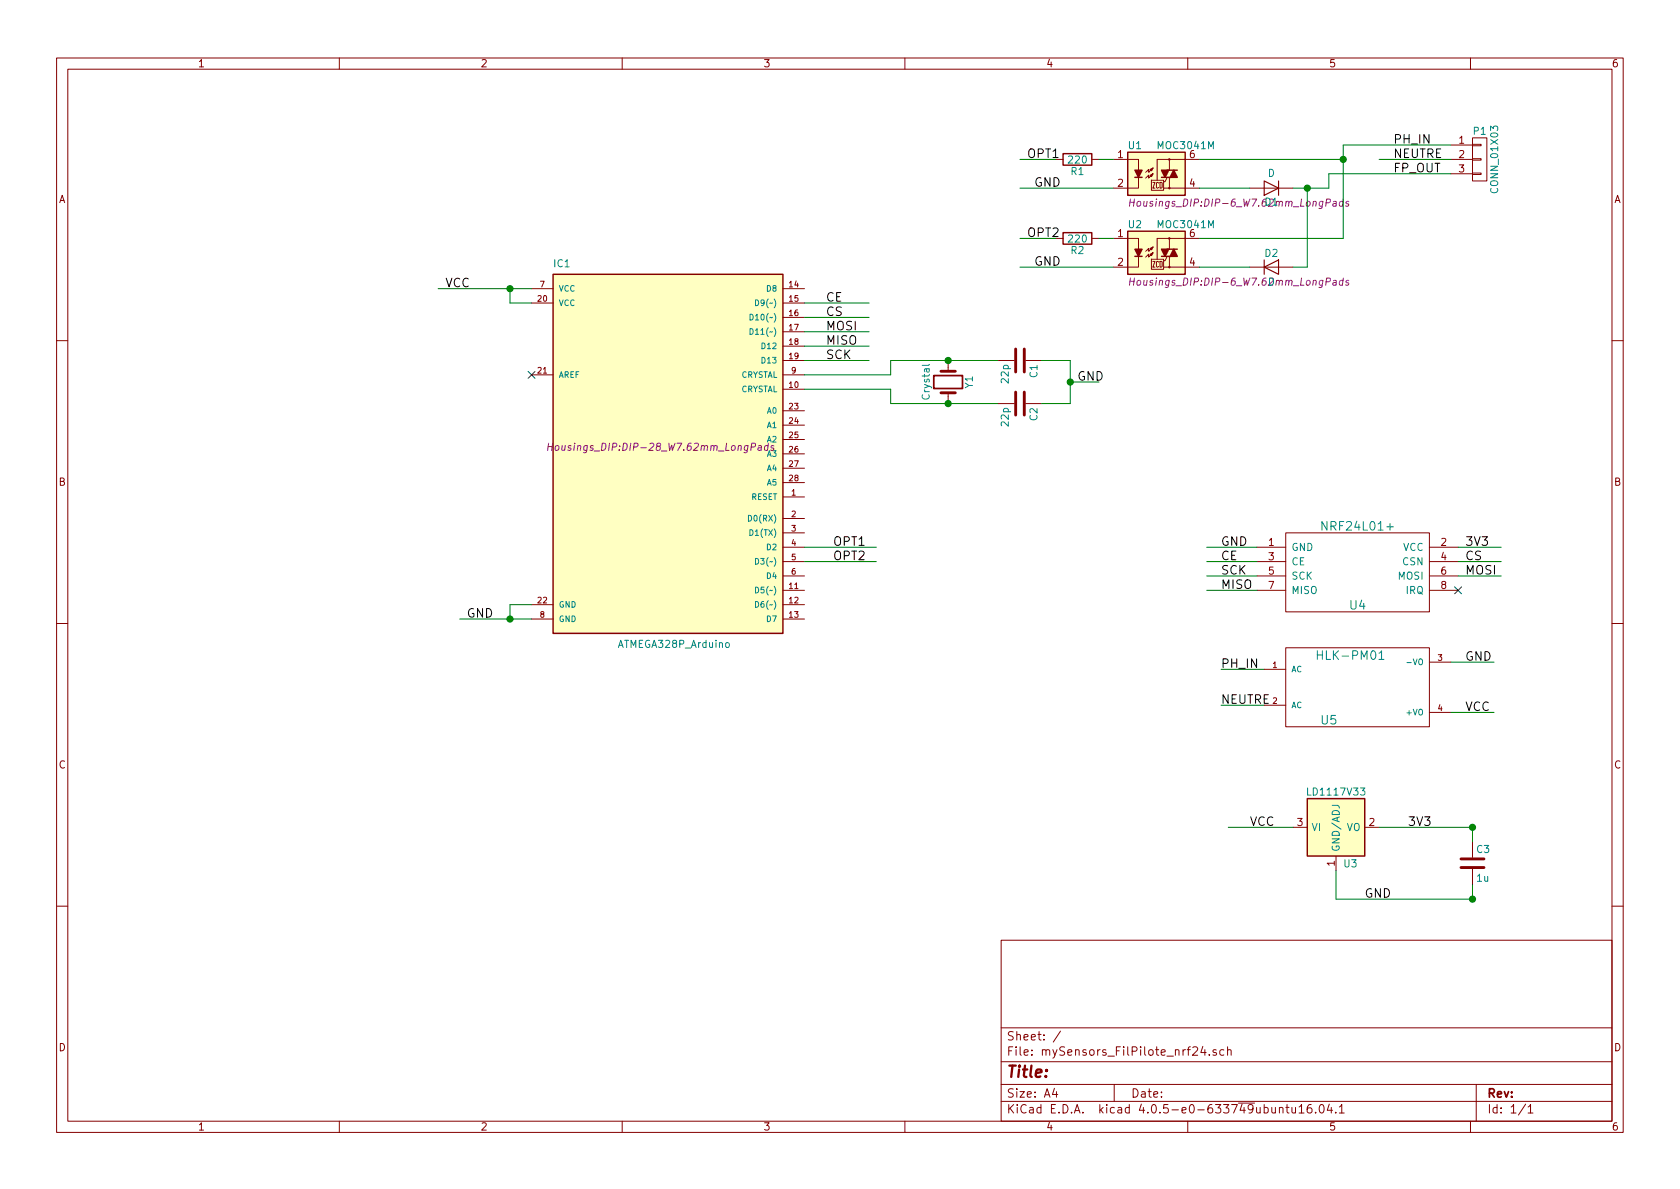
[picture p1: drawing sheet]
EESchema Schematic File Version 2
LIBS:power
LIBS:device
LIBS:transistors
LIBS:conn
LIBS:linear
LIBS:regul
LIBS:74xx
LIBS:cmos4000
LIBS:adc-dac
LIBS:memory
LIBS:xilinx
LIBS:microcontrollers
LIBS:dsp
LIBS:microchip
LIBS:analog_switches
LIBS:motorola
LIBS:texas
LIBS:intel
LIBS:audio
LIBS:interface
LIBS:digital-audio
LIBS:philips
LIBS:display
LIBS:cypress
LIBS:siliconi
LIBS:opto
LIBS:atmel
LIBS:contrib
LIBS:valves
LIBS:myLibrary
LIBS:mySensors_FilPilote-cache
EELAYER 25 0
EELAYER END
$Descr A4 11693 8268
encoding utf-8
Sheet 1 1
Title ""
Date ""
Rev ""
Comp ""
Comment1 ""
Comment2 ""
Comment3 ""
Comment4 ""
$EndDescr
$Comp
L NRF24L01+ U4
U 1 1
P 9400 3900
F 0 "U4" H 9450 3600 60  0000 C CNN
F 1 "NRF24L01+" H 9450 4150 60  0000 C CNN
F 2 "MyLibrary:NRF24L01" H 9250 3950 60  0001 C CNN
F 3 "" H 9250 3950 60  0000 C CNN
	1    9400 3900
	1    0    0    -1  
$EndComp
$Comp
L ATMEGA328P_Arduino IC1
U 1 1
P 4600 3100
F 0 "IC1" H 3850 4350 50  0000 L BNN
F 1 "ATMEGA328P_Arduino" H 4300 1700 50  0000 L BNN
F 2 "Housings_DIP:DIP-28_W7.62mm_LongPads" H 4600 3100 50  0000 C CIN
F 3 "" H 4600 3100 50  0000 C CNN
	1    4600 3100
	1    0    0    -1  
$EndComp
NoConn ~ 3700 2600
Text Label 3250 4300 0    60   ~ 0
GND
NoConn ~ 10150 4100
Text Label 8500 3800 0    60   ~ 0
GND
Text Label 10200 3800 0    60   ~ 0
3V3
Text Label 8500 3900 0    60   ~ 0
CE
Text Label 8500 4000 0    60   ~ 0
SCK
Text Label 8500 4100 0    60   ~ 0
MISO
Text Label 10200 3900 0    60   ~ 0
CS
Text Label 10200 4000 0    60   ~ 0
MOSI
Text Label 5750 2100 0    60   ~ 0
CE
Text Label 5750 2200 0    60   ~ 0
CS
Text Label 5750 2300 0    60   ~ 0
MOSI
Text Label 5750 2400 0    60   ~ 0
MISO
Text Label 5750 2500 0    60   ~ 0
SCK
$Comp
L MOC3041M U1
U 1 1
P 8050 1200
F 0 "U1" H 7850 1400 50  0000 L CNN
F 1 "MOC3041M" H 8050 1400 50  0000 L CNN
F 2 "Housings_DIP:DIP-6_W7.62mm_LongPads" H 7850 1000 50  0000 L CIN
F 3 "" H 8015 1200 50  0000 L CNN
	1    8050 1200
	1    0    0    -1  
$EndComp
$Comp
L MOC3041M U2
U 1 1
P 8050 1750
F 0 "U2" H 7850 1950 50  0000 L CNN
F 1 "MOC3041M" H 8050 1950 50  0000 L CNN
F 2 "Housings_DIP:DIP-6_W7.62mm_LongPads" H 7850 1550 50  0000 L CIN
F 3 "" H 8015 1750 50  0000 L CNN
	1    8050 1750
	1    0    0    -1  
$EndComp
$Comp
L R R1
U 1 1
P 7500 1100
F 0 "R1" V 7580 1100 50  0000 C CNN
F 1 "220" V 7500 1100 50  0000 C CNN
F 2 "Resistors_ThroughHole:RES35" V 7430 1100 50  0001 C CNN
F 3 "" H 7500 1100 50  0000 C CNN
	1    7500 1100
	0    1    1    0   
$EndComp
$Comp
L R R2
U 1 1
P 7500 1650
F 0 "R2" V 7580 1650 50  0000 C CNN
F 1 "220" V 7500 1650 50  0000 C CNN
F 2 "Resistors_ThroughHole:RES35" V 7430 1650 50  0001 C CNN
F 3 "" H 7500 1650 50  0000 C CNN
	1    7500 1650
	0    1    1    0   
$EndComp
$Comp
L D D1
U 1 1
P 8850 1300
F 0 "D1" H 8850 1400 50  0000 C CNN
F 1 "D" H 8850 1200 50  0000 C CNN
F 2 "Diodes_ThroughHole:Diode_DO-41_SOD81_Horizontal_RM10" H 8850 1300 50  0001 C CNN
F 3 "" H 8850 1300 50  0000 C CNN
	1    8850 1300
	-1   0    0    1   
$EndComp
$Comp
L D D2
U 1 1
P 8850 1850
F 0 "D2" H 8850 1950 50  0000 C CNN
F 1 "D" H 8850 1750 50  0000 C CNN
F 2 "Diodes_ThroughHole:Diode_DO-41_SOD81_Horizontal_RM10" H 8850 1850 50  0001 C CNN
F 3 "" H 8850 1850 50  0000 C CNN
	1    8850 1850
	1    0    0    -1  
$EndComp
$Comp
L CONN_01X03 P1
U 1 1
P 10300 1100
F 0 "P1" H 10300 1300 50  0000 C CNN
F 1 "CONN_01X03" V 10400 1100 50  0000 C CNN
F 2 "Connect:bornier3" H 10300 1100 50  0001 C CNN
F 3 "" H 10300 1100 50  0000 C CNN
	1    10300 1100
	1    0    0    -1  
$EndComp
Wire Wire Line
	3700 2100 3550 2100
Wire Wire Line
	3550 2100 3550 2000
Wire Wire Line
	3050 2000 3700 2000
Connection ~ 3550 2000
Wire Wire Line
	3700 4300 3200 4300
Wire Wire Line
	3700 4200 3550 4200
Wire Wire Line
	3550 4200 3550 4300
Connection ~ 3550 4300
Wire Wire Line
	8750 3800 8400 3800
Wire Wire Line
	8400 3900 8750 3900
Wire Wire Line
	8400 4000 8750 4000
Wire Wire Line
	8400 4100 8750 4100
Wire Wire Line
	10150 3800 10450 3800
Wire Wire Line
	10150 3900 10450 3900
Wire Wire Line
	10150 4000 10450 4000
Wire Wire Line
	5600 2100 6050 2100
Wire Wire Line
	5600 2200 6050 2200
Wire Wire Line
	5600 2300 6050 2300
Wire Wire Line
	5600 2400 6050 2400
Wire Wire Line
	5600 2500 6050 2500
Wire Wire Line
	10100 1000 9350 1000
Wire Wire Line
	9350 1000 9350 1650
Wire Wire Line
	9350 1100 8350 1100
Wire Wire Line
	8350 1300 8700 1300
Wire Wire Line
	9350 1650 8350 1650
Connection ~ 9350 1100
Wire Wire Line
	8350 1850 8700 1850
Wire Wire Line
	9100 1300 9100 1850
Wire Wire Line
	9100 1850 9000 1850
Connection ~ 9100 1300
Text Label 9700 1000 0    60   ~ 0
PH_IN
Wire Wire Line
	10100 1200 9250 1200
Wire Wire Line
	9250 1200 9250 1300
Wire Wire Line
	9250 1300 9000 1300
Text Label 9700 1200 0    60   ~ 0
FP_OUT
Wire Wire Line
	10100 1100 9600 1100
Text Label 9700 1100 0    60   ~ 0
NEUTRE
Wire Wire Line
	7100 1100 7350 1100
Wire Wire Line
	7650 1100 7750 1100
Wire Wire Line
	7750 1300 7100 1300
Wire Wire Line
	7650 1650 7750 1650
Wire Wire Line
	7750 1850 7100 1850
Wire Wire Line
	7100 1650 7350 1650
Text Label 7200 1300 0    60   ~ 0
GND
Text Label 7200 1850 0    60   ~ 0
GND
Text Label 7150 1100 0    60   ~ 0
OPT1
Text Label 7150 1650 0    60   ~ 0
OPT2
Wire Wire Line
	5600 3800 6100 3800
Wire Wire Line
	5600 3900 6100 3900
Text Label 5800 3800 0    60   ~ 0
OPT1
Text Label 5800 3900 0    60   ~ 0
OPT2
Wire Wire Line
	8800 4650 8500 4650
Wire Wire Line
	8800 4900 8500 4900
Text Label 8500 4900 0    60   ~ 0
NEUTRE
Text Label 8500 4650 0    60   ~ 0
PH_IN
$Comp
L HLK-PM01 U5
U 1 1
P 9450 4800
F 0 "U5" H 9250 4600 60  0000 C CNN
F 1 "HLK-PM01" H 9400 5050 60  0000 C CNN
F 2 "MyLibrary:HLK-PM01" H 9450 4800 60  0001 C CNN
F 3 "" H 9450 4800 60  0000 C CNN
	1    9450 4800
	1    0    0    -1  
$EndComp
Wire Wire Line
	10100 4600 10400 4600
Wire Wire Line
	10100 4950 10400 4950
Text Label 10200 4600 0    60   ~ 0
GND
Text Label 10200 4950 0    60   ~ 0
VCC
$Comp
L AP1117D33 U3
U 1 1
P 9300 5750
F 0 "U3" H 9400 5500 50  0000 C CNN
F 1 "LD1117V33" H 9300 6000 50  0000 C CNN
F 2 "Diodes_ThroughHole:Diode_TO-220_Dual_CommonCathode_Vertical" H 9300 5750 50  0001 C CNN
F 3 "" H 9300 5750 50  0000 C CNN
	1    9300 5750
	1    0    0    -1  
$EndComp
Wire Wire Line
	9000 5750 8550 5750
Wire Wire Line
	9300 6050 9300 6250
Text Label 9500 6250 0    60   ~ 0
GND
Text Label 9800 5750 0    60   ~ 0
3V3
Text Label 8700 5750 0    60   ~ 0
VCC
$Comp
L C C3
U 1 1
P 10250 6000
F 0 "C3" H 10275 6100 50  0000 L CNN
F 1 "1u" H 10275 5900 50  0000 L CNN
F 2 "Capacitors_ThroughHole:C_Radial_D5_L11_P2" H 10288 5850 50  0001 C CNN
F 3 "" H 10250 6000 50  0000 C CNN
	1    10250 6000
	1    0    0    -1  
$EndComp
Wire Wire Line
	10250 6150 10250 6250
Connection ~ 10250 6250
Wire Wire Line
	10250 5850 10250 5750
Connection ~ 10250 5750
Wire Wire Line
	10250 6250 9300 6250
Wire Wire Line
	10250 5750 9600 5750
$Comp
L Crystal Y1
U 1 1
P 6600 2650
F 0 "Y1" H 6600 2800 50  0000 C CNN
F 1 "Crystal" H 6600 2500 50  0000 C CNN
F 2 "Crystals:Crystal_HC49-U_Vertical" H 6600 2650 50  0001 C CNN
F 3 "" H 6600 2650 50  0000 C CNN
	1    6600 2650
	0    1    1    0   
$EndComp
Wire Wire Line
	5600 2600 6200 2600
Wire Wire Line
	6200 2600 6200 2500
Wire Wire Line
	6200 2500 6950 2500
Wire Wire Line
	6200 2800 6950 2800
Wire Wire Line
	6200 2800 6200 2700
Wire Wire Line
	6200 2700 5600 2700
$Comp
L C C1
U 1 1
P 7100 2500
F 0 "C1" H 7125 2600 50  0000 L CNN
F 1 "22p" H 7125 2400 50  0000 L CNN
F 2 "Capacitors_ThroughHole:C_Disc_D3_P2.5" H 7138 2350 50  0001 C CNN
F 3 "" H 7100 2500 50  0000 C CNN
	1    7100 2500
	0    1    1    0   
$EndComp
$Comp
L C C2
U 1 1
P 7100 2800
F 0 "C2" H 7125 2900 50  0000 L CNN
F 1 "22p" H 7125 2700 50  0000 L CNN
F 2 "Capacitors_ThroughHole:C_Disc_D3_P2.5" H 7138 2650 50  0001 C CNN
F 3 "" H 7100 2800 50  0000 C CNN
	1    7100 2800
	0    1    1    0   
$EndComp
Connection ~ 6600 2500
Connection ~ 6600 2800
Wire Wire Line
	7250 2500 7450 2500
Wire Wire Line
	7450 2500 7450 2800
Wire Wire Line
	7450 2650 7650 2650
Wire Wire Line
	7450 2800 7250 2800
Connection ~ 7450 2650
Text Label 7500 2650 0    60   ~ 0
GND
Text Label 3100 2000 0    60   ~ 0
VCC
$EndSCHEMATC
